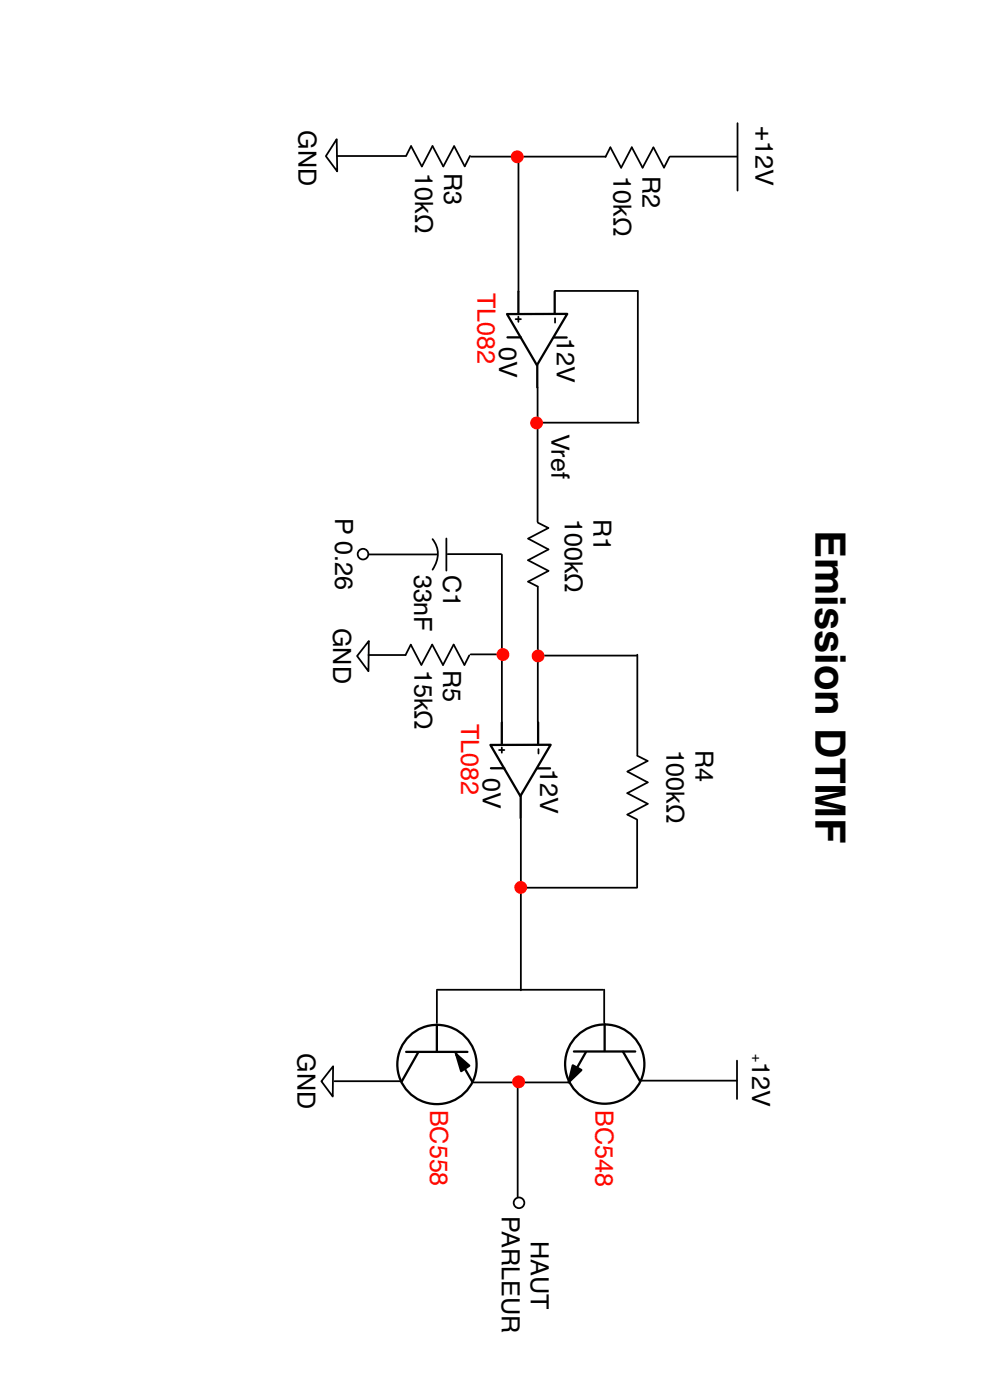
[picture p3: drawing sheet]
<svg xmlns="http://www.w3.org/2000/svg" width="210mm" height="297mm" viewBox="0 0 210 297" stroke-linecap="round" stroke-linejoin="round" font-family="sans-serif">
<g fill="none" stroke="#000" stroke-width=".38">
<path d="M71.4 29.5l.1 6.9-2.4-3.3zM71.5 33.1h14.6M87.2 31l-1 2M87.2 31l2.3 4.3M91.7 31l-2.2 4.3M91.8 31l2.2 4.3 2.3-4.3M96.3 31l2.3 4.3M99.7 33.1l-1.1 2.2M99.9 33.2h28.6M129.5 31.2l-1.1 2.1M134 31.2l-2.2 4.4-2.3-4.3M134 31.3l2.3 4.3 2.3-4.3"/>
<path d="M138.6 31.3l2.2 4.2M142 33.3l-1.1 2.3M142.1 33.2h14.2M156.4 26.1v14.3M78.2 117.6h14.5M91.8 114.4a5.2 5.2 0 0 1 0 6.5M94.7 114.2v6.8M106.5 117.7v35.6M112 118.8l4.3 2.3M114.1 110.9l2.2 1.1M116.3 112l-4.3 2.3 4.3 2.3-4.3 2.2M78.2 136v6.4l-2.5-3.2z"/>
<path d="M86 139l1.1-2.2 2.3 4.3M96.2 136.8l-2.2 4.3-2.3-4.4-2.3 4.3M96.2 136.7l2.3 4.3M99.5 139l-1 2.1M99.8 138.8h6.7M112 123.4l2 1M114 139.1h21.1M114.1 124.5v28.7M116.4 121.1l-4.4 2.3M135.2 138.9v21.2M105.9 159.1h1.1M106.4 158.6v1.1"/>
<path d="M114.2 158.9v1M110.5 173.8v36.3M133.1 168.3l4.3 2.2M133.1 172.8l2 1M133.1 163.7l4.3 2.3-4.3 2.3M135.2 173.9v14.3M135.2 160.3l2.2 1.1M137.4 161.4l-4.3 2.3M137.4 170.5l-4.3 2.3M110.6 188.3h24.5"/>
<circle cx="77" cy="117.6" r="1.13"/>
</g>
<path d="M104 158h12.8l-6.4 10.9zM106.4 153.3v4.6M114.1 153.3v4.6M110.5 168.9v4.7M114 163h2.7" fill="none" stroke="#000" stroke-width=".48"/>
<path d="M104.1 163h2.9" fill="none" stroke="#000" stroke-width=".49"/>
<path d="M94.9 117.6h11.4M78.2 139h7.8" fill="none" stroke="#000" stroke-width=".37"/>
<g fill="#ff0800">
<circle cx="114.1" cy="139.2" r="1.37"/>
<circle cx="106.7" cy="138.9" r="1.37"/>
<circle cx="110.5" cy="188.3" r="1.37"/>
</g>
<path d="M92.7 210.2v6.8M92.7 210h35.2M128.2 209.9v7.1M70.7 226.2l-.1 6.4-2.4-3.2zM70.9 229.4h14.1M100.4 229.6h20.5M109.8 229.8v24.2M136 229.3h20.3M156.3 225v8.1" fill="none" stroke="#000" stroke-width=".38"/>
<path d="M86.2 223.2h12.9M121.7 223.1h13" fill="none" stroke="#000" stroke-width=".49"/>
<g fill="none" stroke="#000" stroke-width=".48">
<path d="M92.7 217.3v5.7M128.3 217.3v5.6M88.7 223.3l-3.5 6.2M96.6 223.2l3.5 6.2M96.8 223.6l2.7 2.5-1.7 1.1zM121.5 226l1.8 1-2.7 2.6zM124.3 223.2l-3.4 5.9M132.2 223.1l3.5 6.2"/>
<circle cx="92.7" cy="225.8" r="8.4"/>
<circle cx="128.3" cy="225.7" r="8.4"/>
</g>
<path d="M96.8 223.6l2.7 2.5-1.7 1.1zM121.5 226l1.8 1-2.7 2.6z" fill="#000"/>
<circle cx="110" cy="229.5" r="1.37" fill="#ff0800"/>
<g fill="none" stroke="#000" stroke-width=".38">
<path d="M110 33.5v28.4M109.4 67.7h1.1M110 67.2v1.1M117.7 67.5v.9M114 82.2v28.5"/>
<circle cx="110.1" cy="255.2" r="1.13"/>
</g>
<path d="M107.5 66.6h12.8l-6.4 10.9zM110 61.9v4.6M114 77.5v4.7M117.7 61.9v4.6" fill="none" stroke="#000" stroke-width=".48"/>
<path d="M117.5 71.6h2.7" fill="none" stroke="#000" stroke-width=".49"/>
<path d="M107.7 71.6h2.8" fill="none" stroke="#000" stroke-width=".5"/>
<circle cx="109.7" cy="33.3" r="1.37" fill="#ff0800"/>
<path d="M117.7 61.7h17.6M135.3 61.9v27.7M114.3 89.7h21.2" fill="none" stroke="#000" stroke-width=".38"/>
<circle cx="113.8" cy="89.7" r="1.37" fill="#ff0800"/>
<text font-size="8.9" x="173" y="112.4" transform="rotate(90 173 112.4)">Emission DTMF</text>
<g font-size="5.3">
<text x="63.3" y="27.7" transform="rotate(90 63.3 27.7)">GND</text>
<text x="160.2" y="26.8" transform="rotate(90 160.2 26.8)">+12V</text>
<text x="88.1" y="36.8" transform="rotate(90 88.1 36.8)">10kΩ</text>
<text x="94.2" y="36.8" transform="rotate(90 94.2 36.8)">R3</text>
<text x="130.2" y="37.4" transform="rotate(90 130.2 37.4)">10kΩ</text>
<text x="136.3" y="37.4" transform="rotate(90 136.3 37.4)">R2</text>
<text x="118.1" y="71.8" transform="rotate(90 118.1 71.8)">12V</text>
<text x="105.9" y="73.6" transform="rotate(90 105.9 73.6)">0V</text>
<text x="117" y="92" transform="rotate(90 117 92)">Vref</text>
<text x="71.1" y="109.9" transform="rotate(90 71.1 109.9)">P 0.26</text>
<text x="119.8" y="110.1" transform="rotate(90 119.8 110.1)">100kΩ</text>
<text x="125.9" y="110.1" transform="rotate(90 125.9 110.1)">R1</text>
<text x="87.9" y="121.9" transform="rotate(90 87.9 121.9)">33nF</text>
<text x="94" y="121.9" transform="rotate(90 94 121.9)">C1</text>
<text x="70.6" y="133.2" transform="rotate(90 70.6 133.2)">GND</text>
<text x="87.9" y="142.1" transform="rotate(90 87.9 142.1)">15kΩ</text>
<text x="94" y="142.1" transform="rotate(90 94 142.1)">R5</text>
<text x="141.4" y="159" transform="rotate(90 141.4 159)">100kΩ</text>
<text x="147.5" y="159" transform="rotate(90 147.5 159)">R4</text>
<text x="102.4" y="165" transform="rotate(90 102.4 165)">0V</text>
<text x="114.6" y="163.2" transform="rotate(90 114.6 163.2)">12V</text>
<text x="63.1" y="223.4" transform="rotate(90 63.1 223.4)">GND</text>
<text x="159.6" y="225.3" transform="rotate(90 159.6 225.3)">12V</text>
<text x="106.4" y="258.1" transform="rotate(90 106.4 258.1)">PARLEUR</text>
<text x="112.6" y="263.2" transform="rotate(90 112.6 263.2)">HAUT</text>
</g>
<g font-size="5.3" fill="#ff0800">
<text x="101.3" y="62.1" transform="rotate(90 101.3 62.1)">TL082</text>
<text x="97.8" y="153.5" transform="rotate(90 97.8 153.5)">TL082</text>
<text x="91.3" y="235.4" transform="rotate(90 91.3 235.4)">BC558</text>
<text x="126.3" y="235.5" transform="rotate(90 126.3 235.5)">BC548</text>
</g>
<text font-size="2.9" x="159.6" y="223.6" transform="rotate(90 159.6 223.6)">+</text>
</svg>
